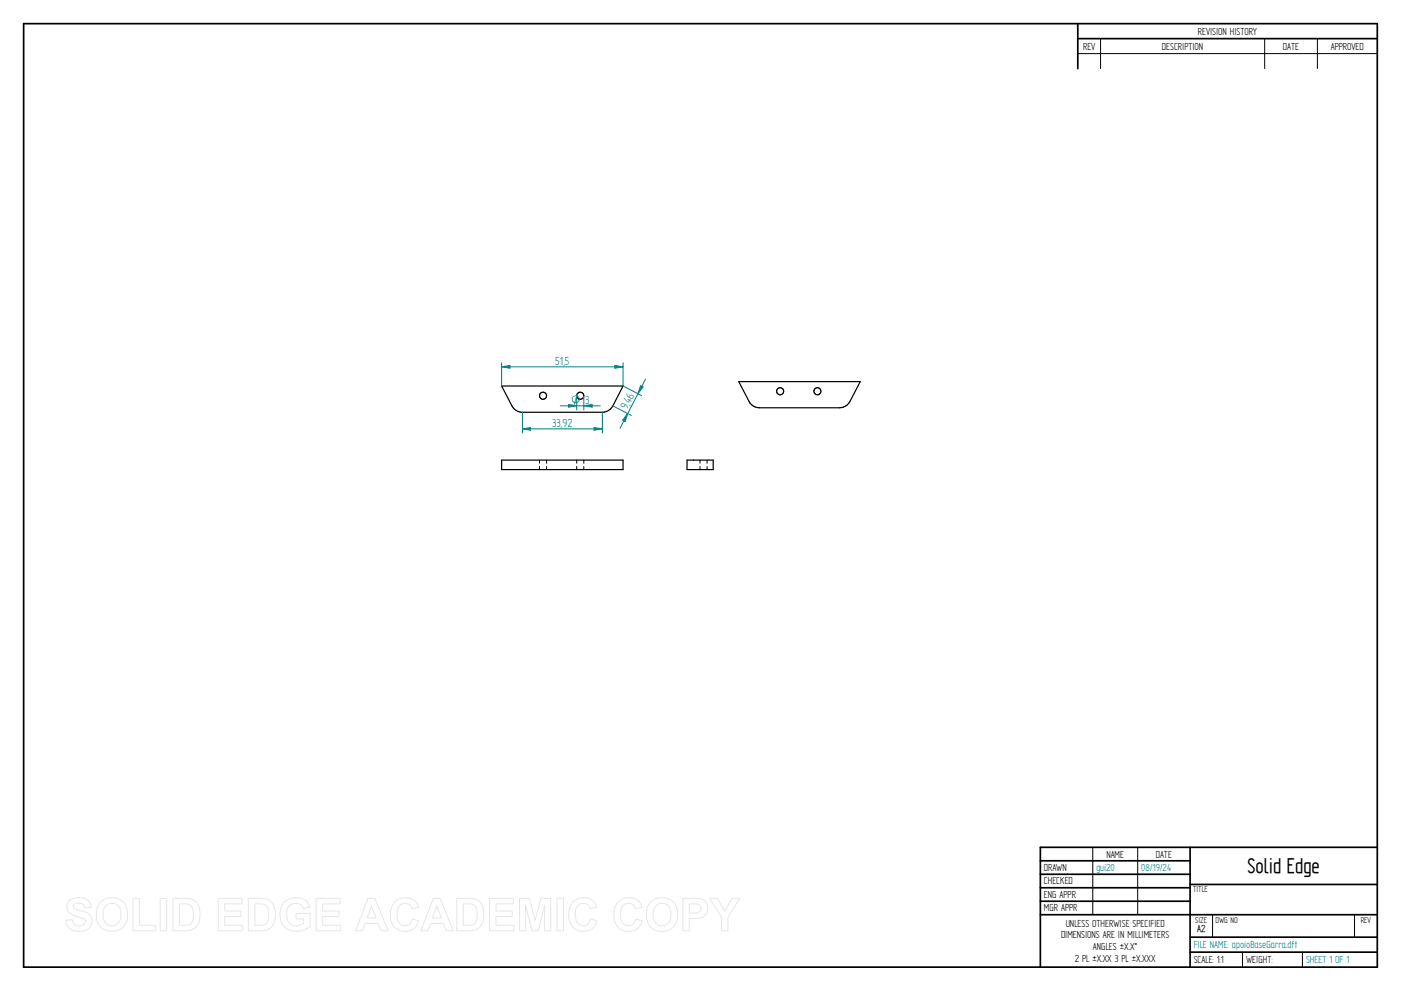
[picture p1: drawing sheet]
<svg xmlns="http://www.w3.org/2000/svg" width="594mm" height="420mm" viewBox="0 0 594 420" stroke-linecap="round" stroke-linejoin="round" font-family="sans-serif">
<g fill="none" stroke="#000" stroke-width=".72">
<path d="M10 10h574v400h-574zM457 10v19.1M457 16.4h127M504.6 359.2v50.8M584 359.2h-142.9v50.8M441.1 365h63.5M441.1 370.7h63.5M441.1 376.4h63.5M504.6 375h79.4M441.1 382.1h63.5M441.1 387.8h142.9M504.6 397.3h79.4"/>
<path d="M504.6 403.7h79.4"/>
</g>
<g fill="none" stroke="#000" stroke-width=".42">
<path d="M466.7 16.4v12.7M536.3 16.4v12.7M558.6 16.4v12.7M457 22.7h127M228.8 195.1v1.3M228.8 197.7v1.4M231.8 195.1v1.3M231.8 197.8v1.3M244.6 195.1v1.3M244.6 197.7v1.4M247.6 195.1v1.3M247.6 197.8v1.3"/>
<path d="M296.8 195.1v1.3M296.8 197.7v1.4M299.8 195.1v1.3M299.8 197.8v1.3M463.4 359.2v28.6M482.4 359.2v28.6M514.2 387.9v9.4M574.4 387.9v9.4M526.9 403.7v6.3M552.3 403.7v6.3"/>
</g>
<g fill="none" stroke="#000" stroke-width=".51">
<path d="M212.7 163.7h51.5l-4.3 8.4-1.2 1.4a5 5 0 0 1-3.3 1.3h-33.9a5.1 5.1 0 0 1-4.4-2.7zM212.7 195.1h51.5v4h-51.5zM291.3 195.1h11.1v4h-11.1z"/>
<circle cx="230.3" cy="167.8" r="1.51"/>
<circle cx="246.1" cy="167.8" r="1.5"/>
</g>
<path d="M212.7 155.5l3.5-.6v1.2zM212.7 153.8v9.9M264.2 153.8v9.9" fill="none" stroke="#008080" stroke-width=".42"/>
<path d="M212.7 155.5l3.5-.6v1.2z" fill="#008080"/>
<path d="M260.7 154.9l3.5 .6-3.5 .6z" fill="none" stroke="#008080" stroke-width=".42"/>
<path d="M260.7 154.9l3.5 .6-3.5 .6z" fill="#008080"/>
<path d="M212.7 155.5h51.5M221.5 174.8v8.8M255.4 174.8v8.8M251.9 181.3l3.5 .5-3.5 .6z" fill="none" stroke="#008080" stroke-width=".42"/>
<path d="M251.9 181.3l3.5 .5-3.5 .6z" fill="#008080"/>
<path d="M221.5 181.8l3.5-.5v1.1z" fill="none" stroke="#008080" stroke-width=".42"/>
<path d="M221.5 181.8l3.5-.5v1.1z" fill="#008080"/>
<path d="M259.9 172.1l7.8 4M264.2 163.7l7.9 4M271.6 163.6l1.1 .5-2.2 2.8zM221.5 181.8h33.9" fill="none" stroke="#008080" stroke-width=".42"/>
<path d="M271.6 163.6l1.1 .5-2.2 2.8z" fill="#008080"/>
<path d="M266.1 175.3l-1 3.4-1.1-.5z" fill="none" stroke="#008080" stroke-width=".42"/>
<path d="M266.1 175.3l-1 3.4-1.1-.5z" fill="#008080"/>
<path d="M241.1 171.5l3.5 .5-3.5 .6zM244.6 167.8v6M247.6 167.8v6M273.7 160.7l-10.8 20.9" fill="none" stroke="#008080" stroke-width=".42"/>
<path d="M241.1 171.5l3.5 .5-3.5 .6z" fill="#008080"/>
<path d="M247.6 172l3.5-.5v1.1z" fill="none" stroke="#008080" stroke-width=".42"/>
<path d="M247.6 172l3.5-.5v1.1z" fill="#008080"/>
<path d="M237.6 172h16.9" fill="none" stroke="#008080" stroke-width=".42"/>
<g fill="none" stroke="#000" stroke-width=".51">
<path d="M313.3 161.8h51.5l-4.4 8.4a5 5 0 0 1-4.4 2.7l-34.9-.1a4.8 4.8 0 0 1-3.5-2.6z"/>
<circle cx="330.8" cy="165.9" r="1.5"/>
<circle cx="346.6" cy="165.9" r="1.5"/>
</g>
<g fill="none" stroke="#e6e6e6" stroke-width=".42">
<path d="M29.5 381.8a6.5 6.5 0 0 1 8.5 .8l.6 2.2-2.7 .1a2.7 2.7 0 0 0-2.1-2 2.7 2.7 0 0 0-2.7 1.1 1.87 1.87 0 0 0 2.1 1.8l1.4 .4a4.4 4.4 0 0 1 4 6.2 6.4 6.4 0 0 1-9.1 1.3l-1.2-1.8-.4-1.7 2.7-.3a2.94 2.94 0 0 0 2.6 2.6 2.94 2.94 0 0 0 3.1-1.9 2.67 2.67 0 0 0-2.9-1.8 4.9 4.9 0 0 1-5-4.3l.2-1.3zM42.7 382.4a6.9 6.9 0 0 1 8.3-.8 6.9 6.9 0 0 1 3 7.7 6.7 6.7 0 0 1-8 5.5 6.7 6.7 0 0 1-5.1-8.3 6.3 6.3 0 0 1 1.8-4.1zM44.7 384.2a3.9 3.9 0 0 1 4.6-.8 3.9 3.9 0 0 1 2 4.3 3.9 3.9 0 0 1-2.1 4.4 3.9 3.9 0 0 1-4.8-1.2 6.9 6.9 0 0 1 .3-6.7zM56.4 381h2.7v11.3h6.9v2.3h-9.6zM67.9 380.9h2.8v13.7h-2.8zM73.4 380.9h5a5.9 5.9 0 0 1 6.4 7 5.9 5.9 0 0 1-6.3 6.7h-5.1zM76.1 383.2h1.9a3.4 3.4 0 0 1 4 3.9v1.2a3.2 3.2 0 0 1-3.8 4h-2.1zM92.5 380.9h10.2v2.3h-7.4v3h6.9v2.4h-6.9v3.7h7.6v2.3h-10.4zM105.3 380.9h5.1a5.9 5.9 0 0 1 6.4 7 5.9 5.9 0 0 1-6.3 6.7h-5.2zM108.1 383.2h1.8a3.4 3.4 0 0 1 4 3.9v1.2a3.2 3.2 0 0 1-3.8 4h-2zM120.7 382.4a7.3 7.3 0 0 1 9.6 .1l1.1 2.2-2.8 .5a3.8 3.8 0 0 0-4.6-2 3.8 3.8 0 0 0-2.5 4.4 4.3 4.3 0 0 0 2.3 4.5 4.3 4.3 0 0 0 5-.8v-1.7h-3.2v-2.3h5.9v5.4a8.1 8.1 0 0 1-11.7-.8 8.3 8.3 0 0 1 .9-9.5zM134.1 380.9h10.1v2.3h-7.4v3h6.9v2.4h-6.9v3.7h7.7v2.3h-10.4z"/>
<path d="M156 380.9h3l5.5 13.7h-2.9l-1.2-3.1h-5.6l-1.1 3.1h-2.9zM157.5 384.1l2 5.1h-3.8zM167.3 382.5a6 6 0 0 1 10.2 2.1l-2.8 .7a3.3 3.3 0 0 0-3.9-2.2 3.3 3.3 0 0 0-2.4 3.8 4.6 4.6 0 0 0 2.4 5.5 3.2 3.2 0 0 0 4.1-2.8l2.6 .8a6.1 6.1 0 0 1-7.2 4.3 6.1 6.1 0 0 1-4.8-6.8 7.7 7.7 0 0 1 1.8-5.4zM183.7 380.9h2.9l5.6 13.7h-2.9l-1.3-3.1h-5.5l-1.1 3.1h-2.9zM185.2 384.1l1.9 5.1h-3.7zM193.7 380.9h5a5.9 5.9 0 0 1 6.5 7 5.9 5.9 0 0 1-6.3 6.7h-5.2zM196.5 383.2h1.8a3.4 3.4 0 0 1 4 3.9v1.2a3.2 3.2 0 0 1-3.8 4h-2zM207.6 380.9h10.1v2.3h-7.4v3h6.9v2.4h-6.9v3.7h7.7v2.3h-10.4zM220.3 380.9h4.1l2.5 9.3 2.5-9.3h4.1v13.7h-2.5l-.1-10.8-2.7 10.8h-2.7l-2.6-10.8v10.8h-2.6zM236.2 380.9h2.8v13.7h-2.8zM242.9 382.5a6 6 0 0 1 10.2 2.1l-2.8 .7a3.3 3.3 0 0 0-3.9-2.2 3.3 3.3 0 0 0-2.4 3.8 4.6 4.6 0 0 0 2.4 5.5 3.2 3.2 0 0 0 4.1-2.8l2.6 .8a6.1 6.1 0 0 1-7.2 4.3 6.1 6.1 0 0 1-4.8-6.8 7.7 7.7 0 0 1 1.8-5.4zM262 382.5a6 6 0 0 1 10.2 2.1l-2.7 .7a3.3 3.3 0 0 0-3.9-2.2 3.3 3.3 0 0 0-2.4 3.8 4.6 4.6 0 0 0 2.4 5.5 3.2 3.2 0 0 0 4.1-2.8l2.6 .8a6.1 6.1 0 0 1-7.2 4.3 6.1 6.1 0 0 1-4.8-6.8 7.7 7.7 0 0 1 1.7-5.4z"/>
<path d="M276 382.4a6.9 6.9 0 0 1 8.3-.8 6.9 6.9 0 0 1 3 7.7 6.7 6.7 0 0 1-8.1 5.5 6.7 6.7 0 0 1-5-8.3 6.3 6.3 0 0 1 1.8-4.1zM278 384.2a3.9 3.9 0 0 1 4.6-.8 3.9 3.9 0 0 1 2 4.3 3.9 3.9 0 0 1-2.2 4.4 3.9 3.9 0 0 1-4.7-1.2 6.9 6.9 0 0 1 .3-6.7zM289.6 380.9h5.2a4.4 4.4 0 0 1 5.3 4.3 4.4 4.4 0 0 1-5.4 4.2h-2.4v5.2h-2.7zM292.3 383.2h1.9a2.11 2.11 0 0 1 2.5 .6 2.11 2.11 0 0 1 0 2.6 3.6 3.6 0 0 1-2.9 .7h-1.5zM300.9 380.9h3.3l3.1 5.4 3.1-5.4h3.3l-5 7.9v5.8h-2.8v-5.8z"/>
</g>
<text font-size="10.1" x="529" y="370.2">Solid Edge</text>
<g font-size="5.6" fill="#008080">
<text x="235.5" y="154.6">51,5</text>
<text x="248.2" y="171.2">3</text>
<text x="265.9" y="173.9" transform="rotate(-63 265.9 173.9)">9,</text>
<text x="267.2" y="171.4" transform="rotate(-63 267.2 171.4)">46</text>
<text x="234.2" y="181">33,92</text>
</g>
<text font-size="5.4" fill="#008080" x="242.1" y="171.2">O</text>
<g font-size="4.9">
<text x="507.9" y="14.7">REVISION HISTORY</text>
<text x="459.3" y="21">REV</text>
<text x="492.7" y="21">DESCRIPTION</text>
<text x="544" y="21">DATE</text>
<text x="564.3" y="21">APPROVED</text>
<text x="469.1" y="363.6">NAME</text>
<text x="490.1" y="363.6">DATE</text>
<text x="442.7" y="369.3">DRAWN</text>
<text x="442.7" y="375">CHECKED</text>
<text x="442.7" y="380.7">ENG APPR</text>
<text x="442.7" y="386.4">MGR APPR</text>
<text x="451.9" y="392.9">UNLESS OTHERWISE SPECIFIED</text>
<text x="449.9" y="397.9">DIMENSIONS ARE IN MILLIMETERS</text>
<text x="455.7" y="407.8">2 PL ±X.XX 3 PL ±X.XXX</text>
<text x="463.5" y="402.9">ANGLES ±X.X°</text>
<text x="506.2" y="408.3">SCALE: 1:1</text>
<text x="528.4" y="408.3">WEIGHT:</text>
</g>
<g font-size="4.9" fill="#008080">
<text x="464.9" y="369.3">gui20</text>
<text x="483.9" y="369.3">08/19/24</text>
<text x="506.2" y="402">FILE NAME: apoioBaseGarra.dft</text>
<text x="553.8" y="408.4">SHEET 1 OF 1</text>
</g>
<text font-size="4.8" x="507.7" y="395.3">A2</text>
<g font-size="4.1">
<text x="505.9" y="378.3">TITLE</text>
<text x="506.9" y="391.1">SIZE</text>
<text x="515.4" y="391.1">DWG NO</text>
<text x="577" y="391.1">REV</text>
</g>
</svg>
